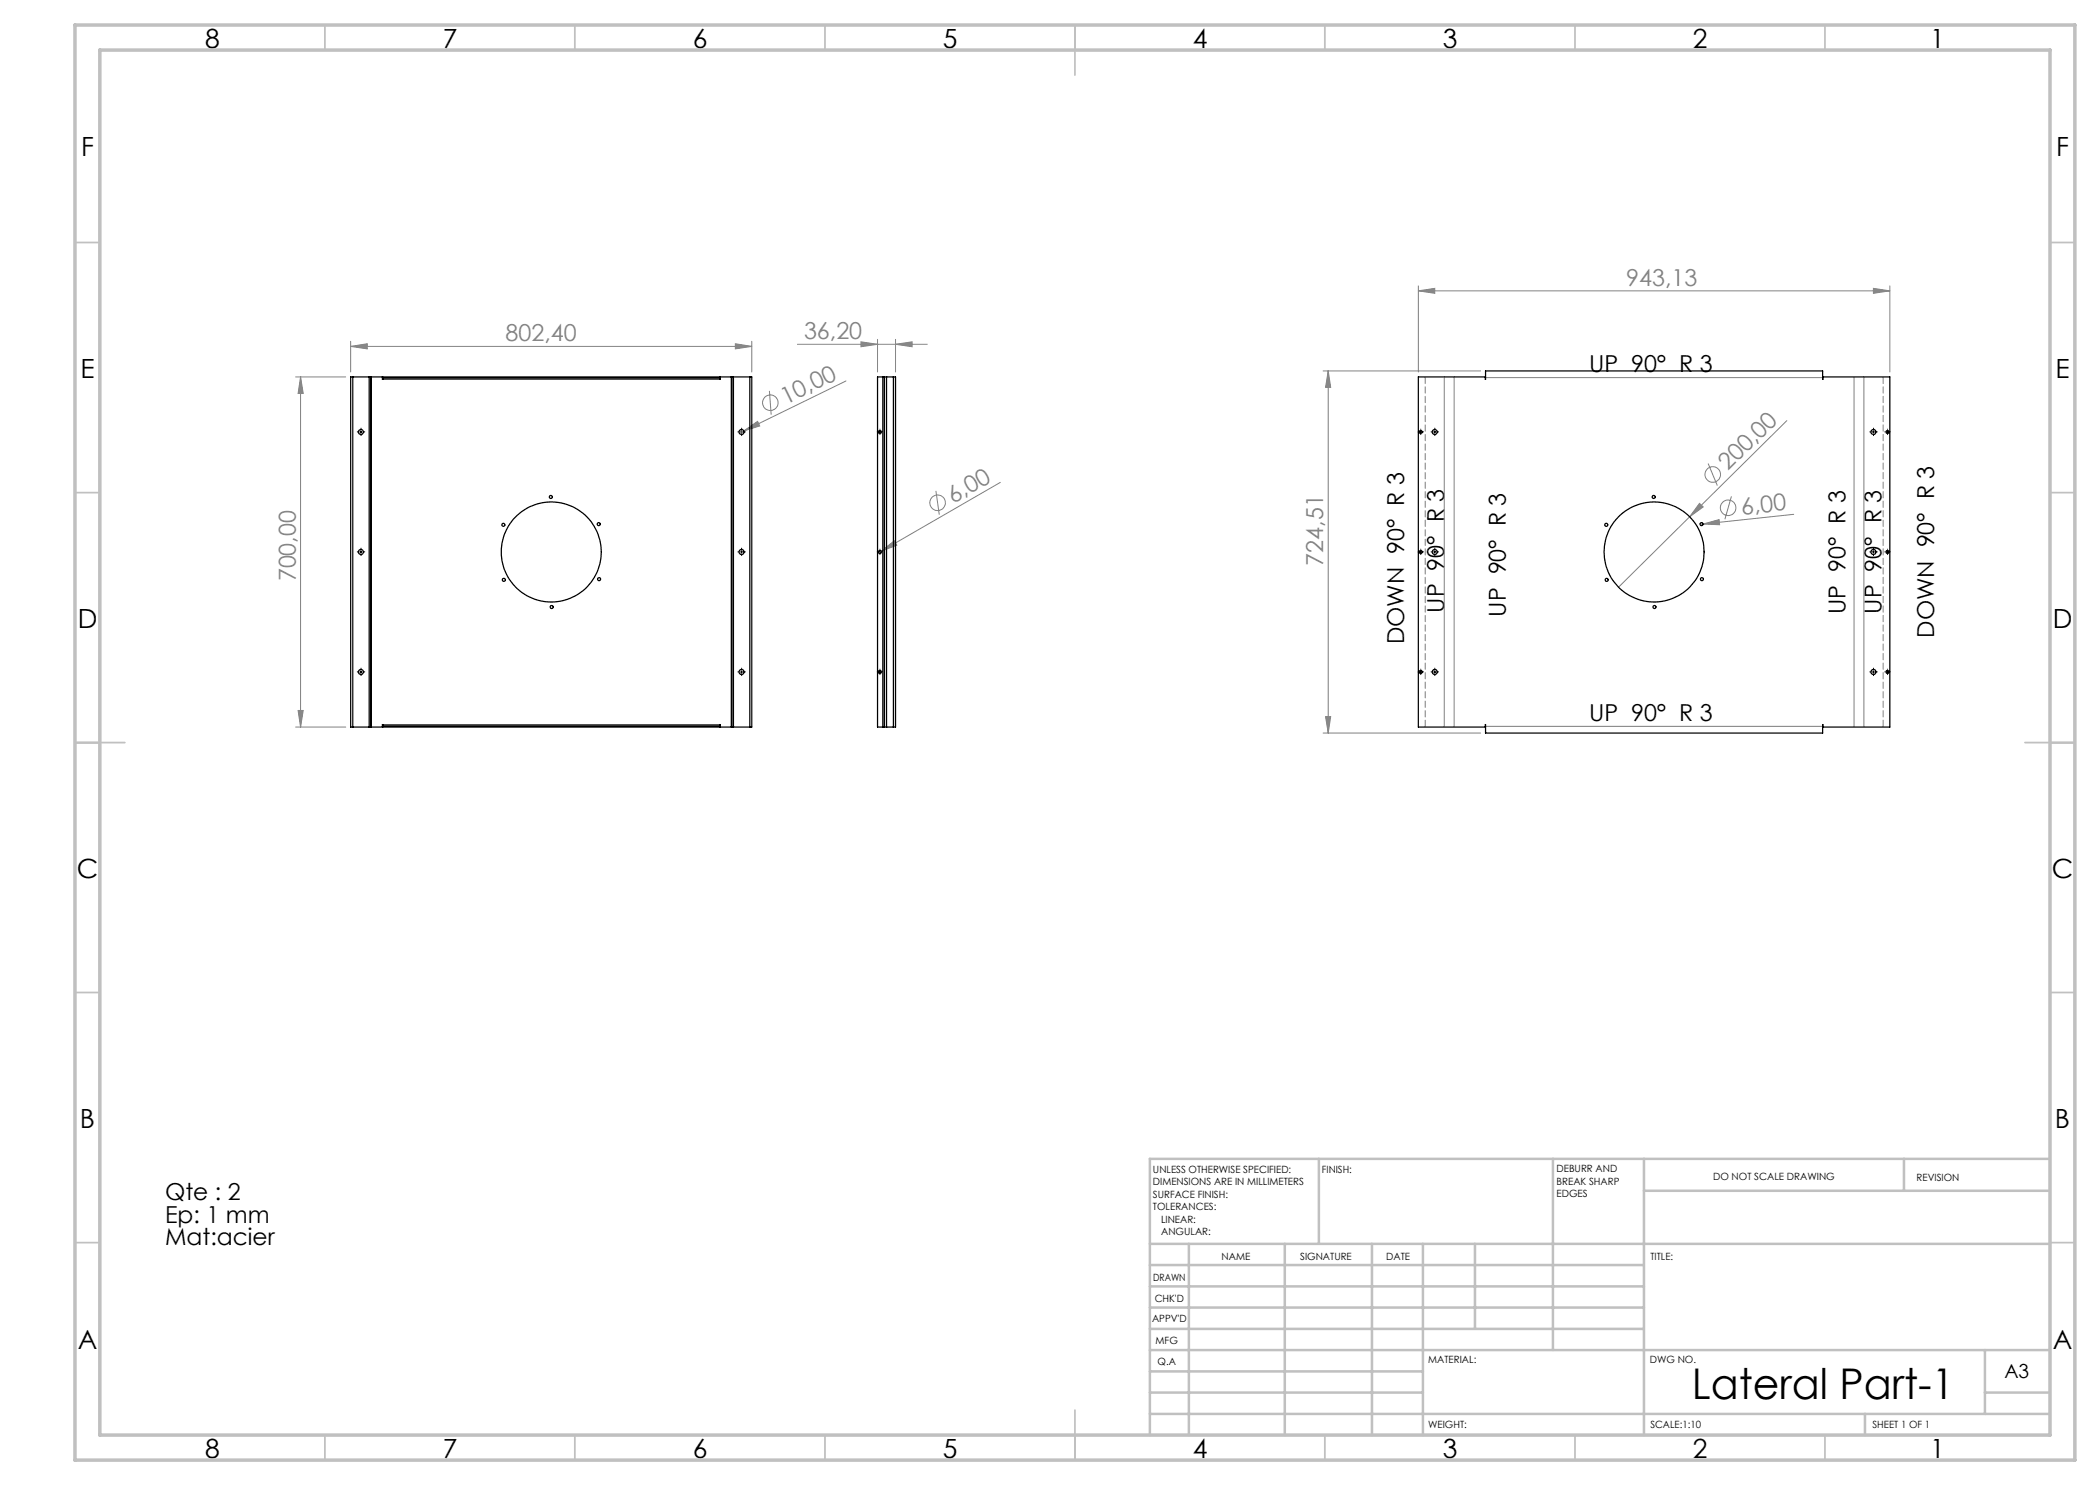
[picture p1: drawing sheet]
<svg xmlns="http://www.w3.org/2000/svg" width="420mm" height="297mm" viewBox="0 0 420 297" stroke-linecap="round" stroke-linejoin="round" font-family="sans-serif">
<g fill="none" stroke="#808080" stroke-width=".2">
<path d="M283.7 58.2l3.2-.5v1zM283.7 57.2v17.2M283.7 58.2h94.3M374.7 57.7l3.3 .5-3.3 .5zM378 57.2v17.2M59.1 75.4h10M60.1 75.4l.5 3.3h-1zM60.1 75.4v70M70.1 69.3l3.3-.5v1zM70.1 68.3v6.1M70.1 69.3h80.3M147.1 68.8l3.3 .5-3.3 .5z"/>
<path d="M150.4 68.3v6.1M153.9 78.2l.3 4.7M159.5 68.9h26M169.2 76.2l-20.4 10M172.2 68.4l3.3 .5-3.3 .5zM175.5 67.9v6.5M179.1 68.9l3.3-.5v1zM179.1 67.9v6.5M264.6 74.2h31.5M265.6 74.2l.5 3.3h-1zM265.6 74.2v72.4M288.9 75.4v70"/>
<path d="M290.8 75.4v70M297.1 75.5h67.4M370.8 75.4v70M372.8 75.4v70M148.8 86.2l2.7-1.9 .4 .9zM148.8 86.2l-1 .4M187.2 98.2l.7 4.7M200.1 96.5l-23.9 13.7M341.6 92.7l1.9 4.4M346.3 99.3l-1.3 4.6M357.4 84.1l-19.5 19.3M176.2 110.2l2.7-2 .5 .8z"/>
<path d="M176.2 110.2l-.5 .4M337.9 103.4l-14.2 14M339.9 100.7l.7 .7-2.7 2zM340.6 104.8l3.2-.9 .1 1zM340.6 104.8h-.6M358.7 102.9l-18.1 1.9M59.1 145.4h10M59.6 142.1h1l-.5 3.3zM264.6 146.6h31.5M265.1 143.3h1l-.5 3.3zM297.1 145.3h67.4"/>
<circle cx="154.1" cy="80.5" r="1.56"/>
<circle cx="342.5" cy="94.9" r="1.56"/>
<circle cx="187.5" cy="100.5" r="1.56"/>
<circle cx="345.6" cy="101.6" r="1.56"/>
</g>
<g fill="none" stroke="#000" stroke-width=".2" stroke-dasharray="15.2 1.3 1.3 1.3">
<path d="M71.7 86.4h-.2M72.2 85.9v-.3M72.2 86.9v.2M72.7 86.4h.3M147.8 86.4h-.2M148.3 85.9v-.3M148.3 86.9v.2M148.8 86.4h.3M175.5 86.4h-.1M176 85.9v-.1M176 86.9h.1M176.5 86.4h.1"/>
<path d="M283.7 86.4h-.1M284.2 85.9v-.1M284.2 86.9h.1M284.7 86.4h.1M286.5 86.4h-.3M287 85.9v-.3M287 86.9v.2M287.5 86.4h.2M374.2 86.4h-.2M374.7 85.9v-.3M374.7 86.9v.2M375.2 86.4h.3"/>
<path d="M377 86.4h.1M377.5 85.9v-.1M377.5 86.9h.1M378 86.4h.1M71.7 110.4h-.2M72.2 109.9v-.3M72.2 110.9v.2M72.7 110.4h.3M147.8 110.4h-.2M148.3 109.9v-.3M148.3 110.9v.2M148.8 110.4h.3"/>
<path d="M175.5 110.4h-.1M176 109.9v-.1M176 110.9h.1M176.5 110.4h.1M283.7 110.4h-.1M284.2 109.9v-.1M284.2 110.9h.1M284.7 110.4h.1M286.5 110.4h-.3M287 109.9v-.3M287 110.9v.2M287.5 110.4h.2"/>
<path d="M374.2 110.4h-.2M374.7 109.9v-.3M374.7 110.9v.2M375.2 110.4h.3M377 110.4h.1M377.5 109.9v-.1M377.5 110.9h.1M378 110.4h.1M71.7 134.4h-.2M72.2 133.9v-.3M72.2 134.9v.2M72.7 134.4h.3"/>
<path d="M147.8 134.4h-.2M148.3 133.9v-.3M148.3 134.9v.2M148.8 134.4h.3M175.5 134.4h-.1M176 133.9v-.1M176 134.9h.1M176.5 134.4h.1M283.7 134.4h-.1M284.2 133.9v-.1M284.2 134.9h.1M284.7 134.4h.1"/>
<path d="M286.5 134.4h-.3M287 133.9v-.3M287 134.9v.2M287.5 134.4h.2M374.2 134.4h-.2M374.7 133.9v-.3M374.7 134.9v.2M375.2 134.4h.3M377 134.4h.1M377.5 133.9v-.1M377.5 134.9h.1M378 134.4h.1"/>
</g>
<g fill="none" stroke="#000" stroke-width=".2">
<path d="M71.9 86.4h.5M72.2 86.1v.5M148.1 86.4h.5M148.3 86.1v.5M175.7 86.4h.5M176 86.1v.5M283.9 86.4h.5M284.1 86.1v.5M286.7 86.4h.5M286.9 86.1v.5M374.4 86.4h.5M374.7 86.1v.5"/>
<path d="M377.3 86.4h.5M377.5 86.1v.5M71.9 110.4h.5M72.2 110.1v.5M148.1 110.4h.5M148.3 110.1v.5M175.7 110.4h.5M176 110.1v.5M283.9 110.4h.5M284.1 110.1v.5M286.7 110.4h.5M286.9 110.1v.5"/>
<path d="M374.4 110.4h.5M374.7 110.1v.5M377.3 110.4h.5M377.5 110.1v.5M71.9 134.4h.5M72.2 134.2v.5M148.1 134.4h.5M148.3 134.2v.5M175.7 134.4h.5M176 134.2v.5M283.9 134.4h.5M284.1 134.2v.5"/>
<path d="M286.7 134.4h.5M286.9 134.2v.5M374.4 134.4h.5M374.7 134.2v.5M377.3 134.4h.5M377.5 134.2v.5"/>
</g>
<path d="M376.6 75.4v70M285 145.4v-70" fill="none" stroke="#808080" stroke-width=".2" stroke-dasharray="1.3 .6" stroke-dashoffset="-.1"/>
<g fill="none" stroke="#c0c0c0" stroke-width=".35">
<path d="M65 5v5M115 5v5M165 5v5M215 5v10M265 5v5M315 5v5M365 5v5M15 48.5h5M410 48.5h5M15 98.5h5M410 98.5h5M15 148.5h10"/>
<path d="M405 148.5h10M15 198.5h5M410 198.5h5M15 248.5h5M410 248.5h5M65 287v5M115 287v5M165 287v5M215 282v10M265 287v5M315 287v5M365 287v5"/>
</g>
<g fill="none" stroke="#c0c0c0" stroke-width=".5">
<path d="M263.8 231.8v17M310.6 231.8v38.2M328.8 231.8v55.2M328.8 238.2h81.2M380.8 231.8v6.4M410 231.8h-180v55.2M230 248.8h180M230 257.3h98.8M230 253h98.8M237.8 248.8v38.2M257 248.8v38.2M274.4 248.8v38.2"/>
<path d="M284.6 248.8v38.2M295 248.8v17M230 265.8h98.8M230 261.5h98.8M230 278.5h54.6M230 274.3h54.6M230 270h180M397 278.5h13M397 270v12.8M230 282.8h180M373 282.8v4.2"/>
</g>
<path d="M15 5h400v287h-400zM20 10h390v277h-390z" fill="none" stroke="#c0c0c0" stroke-width=".7"/>
<g fill="#808080">
<path d="M340.6 104.8l3.2-.9 .1 1z"/>
<path d="M148.8 86.2l2.7-1.9 .4 .9z"/>
<path d="M176.2 110.2l2.7-2 .5 .8z"/>
<path d="M339.9 100.7l.7 .7-2.7 2z"/>
<path d="M70.1 69.3l3.3-.5v1zM147.1 68.8l3.3 .5-3.3 .5zM172.2 68.4l3.3 .5-3.3 .5zM179.1 68.9l3.3-.5v1zM283.7 58.2l3.2-.5v1zM374.7 57.7l3.3 .5-3.3 .5z"/>
<path d="M265.1 143.3h1l-.5 3.3zM265.6 74.2l.5 3.3h-1z"/>
<path d="M60.1 75.4l.5 3.3h-1zM59.6 142.1h1l-.5 3.3z"/>
</g>
<g fill="none" stroke="#000" stroke-width=".25">
<path d="M70.6 75.4h-.5v70h.5M70.6 75.4h3.2M70.6 75.4v70M73.8 75.4h.3M73.8 75.4v70M74.1 75.4h2.4l.1 .4M74.1 75.4v70M74.3 75.4v70M76.6 75.5v.3M76.6 75.5v-.1h67.3v.1M76.6 75.5h67.3M76.6 75.8h67.3"/>
<path d="M143.9 75.5v.3M146.3 75.4v70M146.4 75.4h.3M146.4 75.4v70M146.4 75.4h-2.4l-.1 .4M146.7 75.4h3.3M146.7 75.4v70M150 75.4h.4v70h-.4M150 75.4v70M176.6 75.4h.3M176.6 75.4h-1.1v70h1.1M176.6 75.4v70"/>
<path d="M176.9 75.4h.4M176.9 75.4v70M177.3 75.4h1.4M177.3 75.4v70M178.7 75.4h.4v70h-.4M178.7 75.4v70M364.5 75.9v-1.7h-67.4v1.7v-.5h-13.4v70h13.4v-.5v1.7h67.4l.1-1.7M364.5 75.9h.1M364.6 75.4h13.4v70h-13.4M70.6 145.4h3.2M73.8 145.4h.3M76.6 145v.3"/>
<path d="M76.6 145l-.1 .4h-2.4M76.6 145.3v.1h67.3v-.1M76.6 145.3h67.3M76.6 145h67.3M143.9 145v.3M143.9 145l.1 .4h2.4M146.4 145.4h.3M146.7 145.4h3.3M176.6 145.4h.3M176.9 145.4h.4M177.3 145.4h1.4M364.5 144.9h.1"/>
<circle cx="72.2" cy="86.4" r=".51"/>
<circle cx="110.2" cy="99.4" r=".29"/>
<circle cx="148.3" cy="86.4" r=".5"/>
<circle cx="176" cy="86.4" r=".3"/>
<circle cx="284.1" cy="86.4" r=".3"/>
<circle cx="286.9" cy="86.4" r=".5"/>
<circle cx="330.7" cy="99.4" r=".31"/>
<circle cx="374.7" cy="86.4" r=".5"/>
<circle cx="377.5" cy="86.4" r=".3"/>
<circle cx="72.2" cy="110.4" r=".51"/>
<circle cx="100.7" cy="105" r=".29"/>
<circle cx="100.8" cy="116" r=".31"/>
<circle cx="110.3" cy="110.4" r="10"/>
<circle cx="119.7" cy="104.8" r=".31"/>
<circle cx="119.8" cy="115.8" r=".31"/>
<circle cx="148.3" cy="110.4" r=".5"/>
<circle cx="176" cy="110.4" r=".31"/>
<circle cx="284.1" cy="110.4" r=".31"/>
<circle cx="286.9" cy="110.4" r=".5"/>
<circle cx="321.3" cy="105" r=".31"/>
<circle cx="321.3" cy="116" r=".31"/>
<circle cx="330.8" cy="110.4" r="10"/>
<circle cx="340.3" cy="104.8" r=".31"/>
<circle cx="340.4" cy="115.8" r=".29"/>
<circle cx="374.7" cy="110.4" r=".5"/>
<circle cx="377.5" cy="110.4" r=".31"/>
<circle cx="72.2" cy="134.4" r=".51"/>
<circle cx="110.3" cy="121.4" r=".31"/>
<circle cx="148.3" cy="134.4" r=".5"/>
<circle cx="176" cy="134.4" r=".31"/>
<circle cx="284.1" cy="134.4" r=".31"/>
<circle cx="286.9" cy="134.4" r=".5"/>
<circle cx="330.9" cy="121.4" r=".29"/>
<circle cx="374.7" cy="134.4" r=".5"/>
<circle cx="377.5" cy="134.4" r=".31"/>
</g>
<text font-size="8.5" x="338.3" y="279.7">Lateral Part-1</text>
<g font-size="5.3">
<text x="41" y="9.5">8</text>
<text x="88.5" y="9.5">7</text>
<text x="138.5" y="9.5">6</text>
<text x="188.5" y="9.5">5</text>
<text x="238.5" y="9.5">4</text>
<text x="288.5" y="9.5">3</text>
<text x="338.5" y="9.5">2</text>
<text x="386" y="9.5">1</text>
<text x="16.2" y="31.3">F</text>
<text x="411.2" y="31.3">F</text>
<text x="16.1" y="75.5">E</text>
<text x="411.1" y="75.5">E</text>
<text x="15.5" y="125.5">D</text>
<text x="410.5" y="125.5">D</text>
<text x="15.4" y="175.5">C</text>
<text x="410.4" y="175.5">C</text>
<text x="16" y="225.5">B</text>
<text x="411" y="225.5">B</text>
<text x="15.5" y="269.8">A</text>
<text x="410.5" y="269.8">A</text>
<text x="41" y="291.5">8</text>
<text x="88.5" y="291.5">7</text>
<text x="138.5" y="291.5">6</text>
<text x="188.5" y="291.5">5</text>
<text x="238.5" y="291.5">4</text>
<text x="288.5" y="291.5">3</text>
<text x="338.5" y="291.5">2</text>
<text x="386" y="291.5">1</text>
</g>
<g font-size="4.7" fill="#808080">
<text x="325.3" y="57.1">943,13</text>
<text x="101.1" y="68.2">802,40</text>
<text x="160.8" y="67.8">36,20</text>
<text x="157.1" y="80.9" transform="rotate(-26 157.1 80.9)">10,00</text>
<text x="345.6" y="94.3" transform="rotate(-45 345.6 94.3)">200,00</text>
<text x="190.6" y="100.7" transform="rotate(-30 190.6 100.7)">6,00</text>
<text x="348.4" y="103" transform="rotate(-6 348.4 103)">6,00</text>
<text x="264.6" y="113.1" transform="rotate(-90 264.6 113.1)">724,51</text>
<text x="59.1" y="116.3" transform="rotate(-90 59.1 116.3)">700,00</text>
</g>
<g font-size="4.7">
<text x="317.8" y="74.5">UP 90° R 3</text>
<text x="288.8" y="122.5" transform="rotate(-90 288.8 122.5)">UP 90° R 3</text>
<text x="301.1" y="123.3" transform="rotate(-90 301.1 123.3)">UP 90° R 3</text>
<text x="369.1" y="122.8" transform="rotate(-90 369.1 122.8)">UP 90° R 3</text>
<text x="376.3" y="122.7" transform="rotate(-90 376.3 122.7)">UP 90° R 3</text>
<text x="280.8" y="128.8" transform="rotate(-90 280.8 128.8)">DOWN 90° R 3</text>
<text x="386.8" y="127.5" transform="rotate(-90 386.8 127.5)">DOWN 90° R 3</text>
<text x="317.8" y="144.2">UP 90° R 3</text>
<text x="33" y="240">Qte : 2</text>
<text x="33" y="244.6">Ep: 1 mm</text>
<text x="33" y="249.1">Mat:acier</text>
</g>
<text font-size="3.9" x="400.9" y="275.5">A3</text>
<g font-size="2">
<text x="230.6" y="234.6">UNLESS OTHERWISE SPECIFIED:</text>
<text x="230.6" y="237.1">DIMENSIONS ARE IN MILLIMETERS</text>
<text x="230.6" y="239.6">SURFACE FINISH:</text>
<text x="264.4" y="234.6">FINISH:</text>
<text x="311.3" y="234.5">DEBURR AND</text>
<text x="311.3" y="237">BREAK SHARP</text>
<text x="311.3" y="239.5">EDGES</text>
<text x="342.6" y="236">DO NOT SCALE DRAWING</text>
<text x="383.3" y="236.2">REVISION</text>
<text x="230.6" y="242.1">TOLERANCES:</text>
<text x="232.2" y="244.6">LINEAR:</text>
<text x="232.2" y="247.1">ANGULAR:</text>
<text x="244.3" y="252">NAME</text>
<text x="260" y="251.9">SIGNATURE</text>
<text x="277.2" y="251.9">DATE</text>
<text x="330.1" y="251.9">TITLE:</text>
<text x="230.6" y="256.1">DRAWN</text>
<text x="230.9" y="260.3">CHK'D</text>
<text x="230.4" y="264.4">APPV'D</text>
<text x="231.1" y="268.8">MFG</text>
<text x="231.5" y="273">Q.A</text>
<text x="285.6" y="272.5">MATERIAL:</text>
<text x="330" y="272.5">DWG NO.</text>
<text x="285.6" y="285.5">WEIGHT:</text>
<text x="330.1" y="285.6">SCALE:1:10</text>
<text x="374.5" y="285.6">SHEET 1 OF 1</text>
</g>
</svg>
